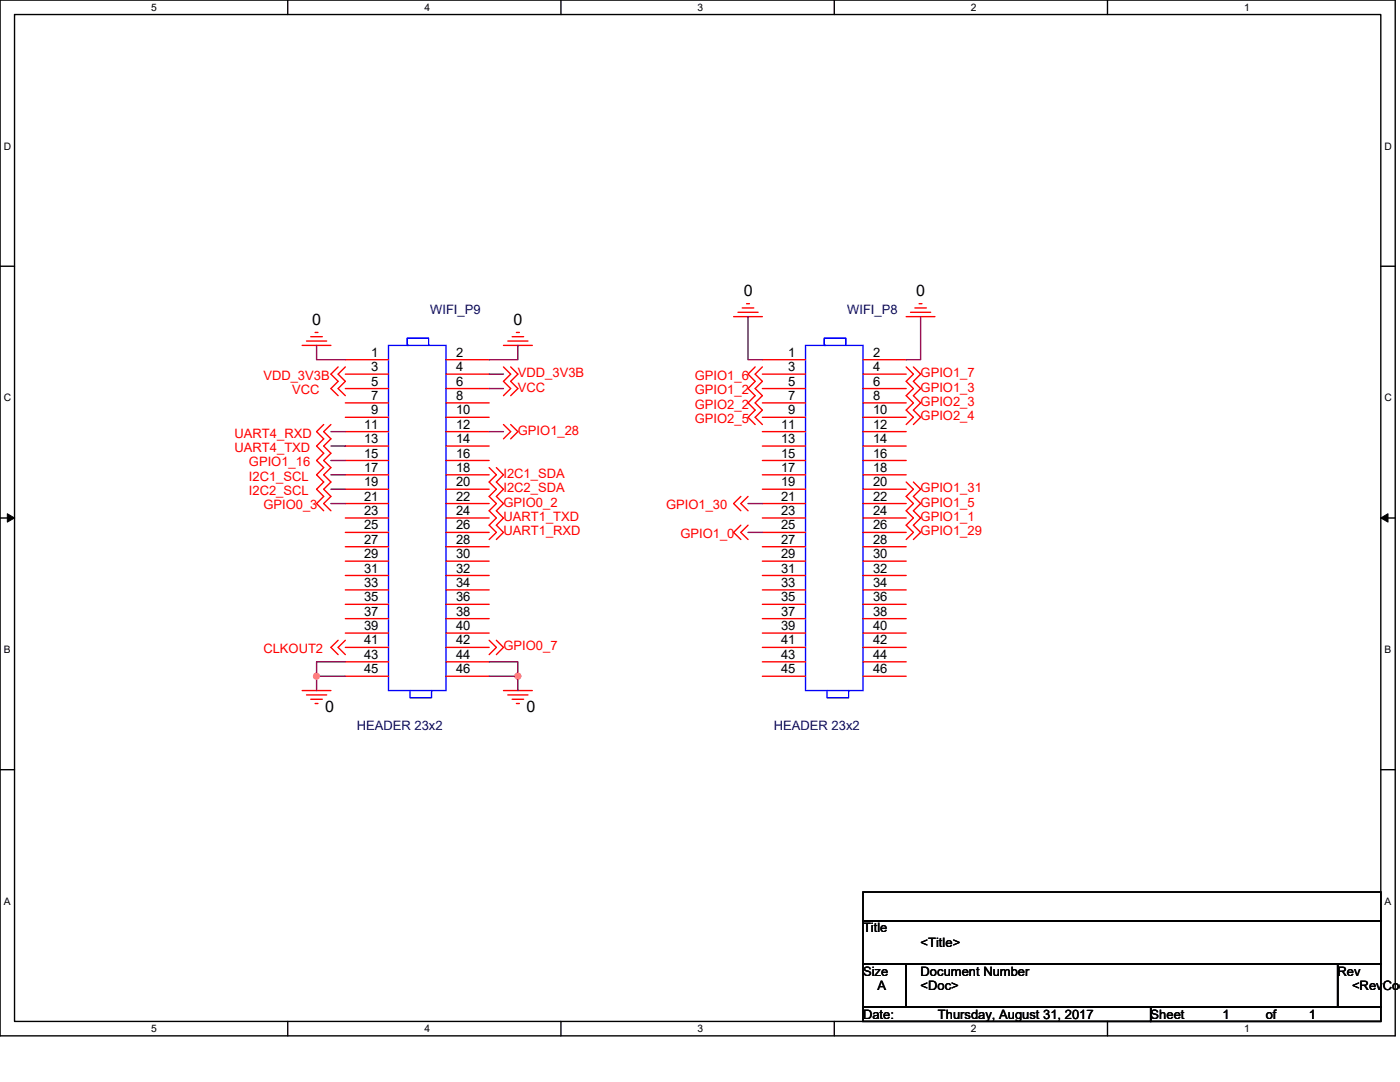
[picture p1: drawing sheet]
<svg xmlns="http://www.w3.org/2000/svg" width="279mm" height="216mm" viewBox="0 0 279 216" stroke-linecap="round" stroke-linejoin="round" font-family="sans-serif">
<path d="M0 0h278.4v206.7h-278.4zM2.9 2.9h272.7v200.9h-272.7z" fill="none" stroke="#000" stroke-width=".28"/>
<g fill="#fff">
<path d="M30.2 .3h1.1v2.3h-1.1z"/>
<path d="M30.2 204.1h1.1v2.3h-1.1z"/>
</g>
<path d="M57.4 0v2.9M57.4 203.8v2.9" fill="none" stroke="#000" stroke-width=".28"/>
<g fill="#fff">
<path d="M84.7 .3h1.1v2.3h-1.1z"/>
<path d="M84.7 204.1h1.1v2.3h-1.1z"/>
</g>
<path d="M112 0v2.9M112 203.8v2.9" fill="none" stroke="#000" stroke-width=".28"/>
<g fill="#fff">
<path d="M139.2 .3h1.2v2.3h-1.2z"/>
<path d="M139.2 204.1h1.2v2.3h-1.2z"/>
</g>
<path d="M166.5 0v2.9M166.5 203.8v2.9" fill="none" stroke="#000" stroke-width=".28"/>
<g fill="#fff">
<path d="M193.8 .3h1.1v2.3h-1.1z"/>
<path d="M193.8 204.1h1.1v2.3h-1.1z"/>
</g>
<path d="M221 0v2.9M221 203.8v2.9" fill="none" stroke="#000" stroke-width=".28"/>
<g fill="#fff">
<path d="M248.3 .3h1.1v2.3h-1.1z"/>
<path d="M248.3 204.1h1.1v2.3h-1.1z"/>
<path d="M.7 28h1.5v2.3h-1.5z"/>
<path d="M276.3 28h1.5v2.3h-1.5z"/>
<path d="M.7 78.2h1.5v2.3h-1.5z"/>
<path d="M276.3 78.2h1.5v2.3h-1.5z"/>
</g>
<path d="M0 53.1h2.9M275.6 53.1h2.8" fill="none" stroke="#000" stroke-width=".28"/>
<g fill="#fff">
<path d="M.7 128.5h1.4v2.2h-1.4z"/>
<path d="M276.3 128.5h1.4v2.2h-1.4z"/>
</g>
<path d="M0 103.4h2.9M275.6 103.4h2.8" fill="none" stroke="#000" stroke-width=".28"/>
<path d="M1.5 102.5l1.4 .9-1.4 .8zM275.6 103.4l1.4-.9v1.7z" fill="#000" stroke="#000" stroke-width=".2"/>
<g fill="#fff">
<path d="M.7 178.7h1.4v2.3h-1.4z"/>
<path d="M276.3 178.7h1.4v2.3h-1.4z"/>
</g>
<path d="M0 153.6h2.9M275.6 153.6h2.8M172.2 178h103.4v5.7h-103.4zM172.2 183.7h103.4v8.6h-103.4zM172.2 192.3h8.6v8.6h-8.6zM180.8 192.3h86.2v8.6h-86.2zM267 192.3h8.6v8.6h-8.6zM172.2 200.9h57.4v2.9h-57.4zM229.6 200.9h46v2.9h-46z" fill="none" stroke="#000" stroke-width=".28"/>
<g fill="none" stroke="#f00" stroke-width=".28">
<path d="M60.3 68.9h5.7M61.2 68.1h4M62 67.2h2.3M62.9 66.3h.6M67.5 73.2l-1.5 1.5 1.5 1.4-1.5 1.4 1.5 1.5M68.9 73.2l-1.4 1.5 1.4 1.4-1.4 1.4 1.4 1.5M68.9 71.8h8.6M68.9 74.7h8.6M68.9 77.5h8.6M89 71.8h8.6M89 74.7h8.6M89 77.5h8.6"/>
<path d="M100.5 68.9h5.7M100.5 73.2l1.4 1.5-1.4 1.4 1.4 1.4-1.4 1.5M101.3 68.1h4.1M101.9 73.2l1.5 1.5-1.5 1.4 1.5 1.4-1.5 1.5M102.2 67.2h2.3M103.1 66.3h.6M146.4 63.2h5.7M147.3 62.3h4M148.1 61.4h2.3M149 60.6h.6M150.7 73.2l-1.4 1.5 1.4 1.4-1.4 1.4 1.4 1.5-1.4 1.4 1.4 1.4-1.4 1.5 1.4 1.4M152.1 73.2l-1.4 1.5 1.4 1.4-1.4 1.4 1.4 1.5-1.4 1.4 1.4 1.4-1.4 1.5 1.4 1.4"/>
<path d="M152.1 71.8h8.7M152.1 74.7h8.7M152.1 77.5h8.7M172.2 71.8h8.6M172.2 74.7h8.6M172.2 77.5h8.6M180.8 73.2l1.5 1.5-1.5 1.4 1.5 1.4-1.5 1.5 1.5 1.4-1.5 1.4 1.5 1.5-1.5 1.4M180.8 63.2h5.8M181.7 62.3h4M182.3 73.2l1.4 1.5-1.4 1.4 1.4 1.4-1.4 1.5 1.4 1.4-1.4 1.4 1.4 1.5-1.4 1.4M182.6 61.4h2.3M183.4 60.6h.6"/>
<path d="M64.6 84.7l-1.4 1.4 1.4 1.5-1.4 1.4 1.4 1.4-1.4 1.5 1.4 1.4-1.4 1.4 1.4 1.5-1.4 1.4 1.4 1.5-1.4 1.4 1.4 1.4M66 84.7l-1.4 1.4 1.4 1.5-1.4 1.4 1.4 1.4-1.4 1.5 1.4 1.4-1.4 1.4 1.4 1.5-1.4 1.4 1.4 1.5-1.4 1.4 1.4 1.4M68.9 80.4h8.6M68.9 83.3h8.6M68.9 86.1h8.6M68.9 89h8.6M68.9 91.9h8.6M68.9 94.7h8.6M68.9 97.6h8.6M89 80.4h8.6M89 83.3h8.6M89 86.1h8.6"/>
<path d="M89 89h8.6M89 91.9h8.6M89 94.7h8.6M89 97.6h8.6M97.6 93.3l1.5 1.4-1.5 1.5 1.5 1.4-1.5 1.5 1.5 1.4-1.5 1.4 1.5 1.5-1.5 1.4 1.5 1.4-1.5 1.5M99.1 93.3l1.4 1.4-1.4 1.5 1.4 1.4-1.4 1.5 1.4 1.4-1.4 1.4 1.4 1.5-1.4 1.4 1.4 1.4-1.4 1.5M100.5 84.7l1.4 1.4-1.4 1.5M101.9 84.7l1.5 1.4-1.5 1.5M147.8 99.1l-1.4 1.4 1.4 1.4M149.3 99.1l-1.5 1.4 1.5 1.4M152.1 80.4h8.7M152.1 83.3h8.7"/>
<path d="M152.1 86.1h8.7M152.1 89h8.7M152.1 91.9h8.7M152.1 94.7h8.7M152.1 97.6h8.7M172.2 80.4h8.6M172.2 83.3h8.6M172.2 86.1h8.6M172.2 89h8.6M172.2 91.9h8.6M172.2 94.7h8.6M172.2 97.6h8.6"/>
<path d="M180.8 96.2l1.5 1.4-1.5 1.5 1.5 1.4-1.5 1.4 1.5 1.5-1.5 1.4 1.5 1.4-1.5 1.5M182.3 96.2l1.4 1.4-1.4 1.5 1.4 1.4-1.4 1.4 1.4 1.5-1.4 1.4 1.4 1.4-1.4 1.5M68.9 100.5h8.6M68.9 103.4h8.6M68.9 106.2h8.6M68.9 109.1h8.6M68.9 112h8.6M68.9 114.8h8.6M68.9 117.7h8.6M89 100.5h8.6M89 103.4h8.6M89 106.2h8.6"/>
<path d="M89 109.1h8.6M89 112h8.6M89 114.8h8.6M89 117.7h8.6M147.8 104.8l-1.4 1.4 1.4 1.5M149.3 104.8l-1.5 1.4 1.5 1.5M152.1 100.5h8.7M152.1 103.4h8.7M152.1 106.2h8.7M152.1 109.1h8.7M152.1 112h8.7M152.1 114.8h8.7"/>
<path d="M152.1 117.7h8.7M172.2 100.5h8.6M172.2 103.4h8.6M172.2 106.2h8.6M172.2 109.1h8.6M172.2 112h8.6M172.2 114.8h8.6M172.2 117.7h8.6M60.3 137.8h5.7M61.2 138.7h4M62 139.5h2.3M67.5 127.8l-1.5 1.4 1.5 1.4"/>
<path d="M68.9 127.8l-1.4 1.4 1.4 1.4M68.9 120.6h8.6M68.9 123.4h8.6M68.9 126.3h8.6M68.9 129.2h8.6M68.9 132.1h8.6M68.9 134.9h8.6M89 120.6h8.6M89 123.4h8.6M89 126.3h8.6M89 129.2h8.6M89 132.1h8.6"/>
<path d="M89 134.9h8.6M97.6 127.8l1.5 1.4-1.5 1.4M99.1 127.8l1.4 1.4-1.4 1.4M100.5 137.8h5.7M101.3 138.7h4.1M102.2 139.5h2.3M152.1 120.6h8.7M152.1 123.4h8.7M152.1 126.3h8.7M152.1 129.2h8.7M152.1 132.1h8.7M152.1 134.9h8.7"/>
<path d="M172.2 120.6h8.6M172.2 123.4h8.6M172.2 126.3h8.6M172.2 129.2h8.6M172.2 132.1h8.6M172.2 134.9h8.6M62.9 140.4h.6M103.1 140.4h.6"/>
</g>
<path d="M77.5 68.9h11.5v68.9h-11.5zM81.5 68.9h-.2v-1.4h4.3v1.4M160.8 68.9h11.4v68.9h-11.4zM164.8 68.9h-.3v-1.4h4.3v1.4M81.8 137.8v1.4h4.3v-1.4M165.1 137.8v1.4h4.3v-1.4" fill="none" stroke="#00f" stroke-width=".28"/>
<g fill="none" stroke="#800040" stroke-width=".28">
<path d="M63.2 68.9v2.9h5.7M97.6 74.7h2.9M97.6 77.5h2.9M103.4 68.9v2.9h-5.8M149.3 63.2v8.6h2.8M183.7 63.2v8.6h-2.9M66 86.1h2.9M66 89h2.9M66 91.9h2.9M66 94.7h2.9M66 97.6h2.9M97.6 86.1h2.9"/>
<path d="M66 100.5h2.9M149.3 100.5h2.8M149.3 106.2h2.8M63.2 134.9h5.7M63.2 134.9v2.9M68.9 132.1h-5.7v2.8M97.6 132.1h5.8v2.8M97.6 134.9h5.8v2.9"/>
</g>
<g fill="#f0f" stroke="#f0f" stroke-width=".28">
<circle cx="103.3" cy="134.9" r=".57"/>
<circle cx="63.2" cy="134.9" r=".57"/>
</g>
<g font-size="3.2">
<text x="148.4" y="59.1">0</text>
<text x="182.9" y="59.1">0</text>
<text x="62.3" y="64.8">0</text>
<text x="102.5" y="64.8">0</text>
<text x="64.9" y="142">0</text>
<text x="105.1" y="142">0</text>
</g>
<g font-size="2.6" fill="#000080">
<text x="85.9" y="62.6">WIFI_P9</text>
<text x="169.1" y="62.6">WIFI_P8</text>
<text x="71.2" y="145.6">HEADER 23x2</text>
<text x="154.5" y="145.6">HEADER 23x2</text>
</g>
<g font-size="2.6">
<text x="74.1" y="71.2">1</text>
<text x="91" y="71.2">2</text>
<text x="157.3" y="71.2">1</text>
<text x="174.2" y="71.2">2</text>
<text x="74.1" y="74.1">3</text>
<text x="74.1" y="76.9">5</text>
<text x="91" y="74.1">4</text>
<text x="91" y="76.9">6</text>
<text x="157.3" y="74.1">3</text>
<text x="157.3" y="76.9">5</text>
<text x="174.2" y="74.1">4</text>
<text x="174.2" y="76.9">6</text>
<text x="74.1" y="79.8">7</text>
<text x="74.1" y="82.7">9</text>
<text x="91" y="79.8">8</text>
<text x="91" y="82.7">10</text>
<text x="157.3" y="79.8">7</text>
<text x="157.3" y="82.7">9</text>
<text x="174.2" y="79.8">8</text>
<text x="174.2" y="82.7">10</text>
<text x="72.6" y="85.5">11</text>
<text x="72.6" y="88.4">13</text>
<text x="91" y="85.5">12</text>
<text x="91" y="88.4">14</text>
<text x="155.9" y="85.5">11</text>
<text x="155.9" y="88.4">13</text>
<text x="174.2" y="85.5">12</text>
<text x="174.2" y="88.4">14</text>
<text x="72.6" y="91.3">15</text>
<text x="72.6" y="94.1">17</text>
<text x="91" y="91.3">16</text>
<text x="91" y="94.1">18</text>
<text x="155.9" y="91.3">15</text>
<text x="155.9" y="94.1">17</text>
<text x="174.2" y="91.3">16</text>
<text x="174.2" y="94.1">18</text>
<text x="72.6" y="97">19</text>
<text x="72.6" y="99.9">21</text>
<text x="91" y="97">20</text>
<text x="91" y="99.9">22</text>
<text x="155.9" y="97">19</text>
<text x="155.9" y="99.9">21</text>
<text x="174.2" y="97">20</text>
<text x="174.2" y="99.9">22</text>
<text x="72.6" y="102.8">23</text>
<text x="72.6" y="105.6">25</text>
<text x="91" y="102.8">24</text>
<text x="91" y="105.6">26</text>
<text x="155.9" y="102.8">23</text>
<text x="155.9" y="105.6">25</text>
<text x="174.2" y="102.8">24</text>
<text x="174.2" y="105.6">26</text>
<text x="72.6" y="108.5">27</text>
<text x="72.6" y="111.4">29</text>
<text x="91" y="108.5">28</text>
<text x="91" y="111.4">30</text>
<text x="155.9" y="108.5">27</text>
<text x="155.9" y="111.4">29</text>
<text x="174.2" y="108.5">28</text>
<text x="174.2" y="111.4">30</text>
<text x="72.6" y="114.2">31</text>
<text x="72.6" y="117.1">33</text>
<text x="72.6" y="120">35</text>
<text x="91" y="114.2">32</text>
<text x="91" y="117.1">34</text>
<text x="91" y="120">36</text>
<text x="155.9" y="114.2">31</text>
<text x="155.9" y="117.1">33</text>
<text x="155.9" y="120">35</text>
<text x="174.2" y="114.2">32</text>
<text x="174.2" y="117.1">34</text>
<text x="174.2" y="120">36</text>
<text x="72.6" y="122.9">37</text>
<text x="72.6" y="125.7">39</text>
<text x="91" y="122.9">38</text>
<text x="91" y="125.7">40</text>
<text x="155.9" y="122.9">37</text>
<text x="155.9" y="125.7">39</text>
<text x="174.2" y="122.9">38</text>
<text x="174.2" y="125.7">40</text>
<text x="72.6" y="128.6">41</text>
<text x="72.6" y="131.5">43</text>
<text x="91" y="128.6">42</text>
<text x="91" y="131.5">44</text>
<text x="155.9" y="128.6">41</text>
<text x="155.9" y="131.5">43</text>
<text x="174.2" y="128.6">42</text>
<text x="174.2" y="131.5">44</text>
<text x="72.6" y="134.3">45</text>
<text x="91" y="134.3">46</text>
<text x="155.9" y="134.3">45</text>
<text x="174.2" y="134.3">46</text>
<text x="172.2" y="186.1">Title</text>
<text x="183.7" y="188.9">&lt;Title&gt;</text>
<text x="172.2" y="194.7">Size</text>
<text x="175.1" y="197.5">A</text>
<text x="183.7" y="194.7">Document Number</text>
<text x="183.7" y="197.5">&lt;Doc&gt;</text>
<text x="267" y="194.7">Rev</text>
<text x="269.8" y="197.5">&lt;RevCod</text>
<text x="172.2" y="203.3">Date:</text>
<text x="187.2" y="203.3">Thursday, August 31, 2017</text>
<text x="229.6" y="203.3">Sheet</text>
<text x="244" y="203.3">1</text>
<text x="252.6" y="203.3">of</text>
<text x="261.2" y="203.3">1</text>
</g>
<g font-size="2.6" fill="#f00">
<text x="52.6" y="75.8">VDD_3V3B</text>
<text x="103.4" y="75.3">VDD_3V3B</text>
<text x="138.7" y="75.8">GPIO1_6</text>
<text x="183.7" y="75.3">GPIO1_7</text>
<text x="58.3" y="78.7">VCC</text>
<text x="103.4" y="78.1">VCC</text>
<text x="138.7" y="78.7">GPIO1_2</text>
<text x="138.7" y="81.6">GPIO2_2</text>
<text x="183.7" y="78.1">GPIO1_3</text>
<text x="183.7" y="81">GPIO2_3</text>
<text x="183.7" y="83.9">GPIO2_4</text>
<text x="46.8" y="87.3">UART4_RXD</text>
<text x="103.4" y="86.7">GPIO1_28</text>
<text x="138.7" y="84.5">GPIO2_5</text>
<text x="46.8" y="90.2">UART4_TXD</text>
<text x="49.7" y="93">GPIO1_16</text>
<text x="49.7" y="95.9">I2C1_SCL</text>
<text x="100.5" y="95.4">I2C1_SDA</text>
<text x="49.7" y="98.8">I2C2_SCL</text>
<text x="52.6" y="101.7">GPIO0_3</text>
<text x="100.5" y="98.2">I2C2_SDA</text>
<text x="100.5" y="101.1">GPIO0_2</text>
<text x="132.9" y="101.7">GPIO1_30</text>
<text x="183.7" y="98.2">GPIO1_31</text>
<text x="183.7" y="101.1">GPIO1_5</text>
<text x="100.5" y="104">UART1_TXD</text>
<text x="100.5" y="106.8">UART1_RXD</text>
<text x="135.8" y="107.4">GPIO1_0</text>
<text x="183.7" y="104">GPIO1_1</text>
<text x="183.7" y="106.8">GPIO1_29</text>
<text x="52.6" y="130.4">CLKOUT2</text>
<text x="100.5" y="129.8">GPIO0_7</text>
</g>
<g font-size="2">
<text x="30.2" y="2.2">5</text>
<text x="84.7" y="2.2">4</text>
<text x="139.2" y="2.2">3</text>
<text x="193.8" y="2.2">2</text>
<text x="248.3" y="2.2">1</text>
<text x=".7" y="29.8">D</text>
<text x="276.3" y="29.8">D</text>
<text x=".7" y="80.1">C</text>
<text x="276.3" y="80.1">C</text>
<text x=".7" y="130.3">B</text>
<text x="276.3" y="130.3">B</text>
<text x=".7" y="180.5">A</text>
<text x="276.3" y="180.5">A</text>
<text x="30.2" y="206">5</text>
<text x="84.7" y="206">4</text>
<text x="139.2" y="206">3</text>
<text x="193.8" y="206">2</text>
<text x="248.3" y="206">1</text>
</g>
</svg>
